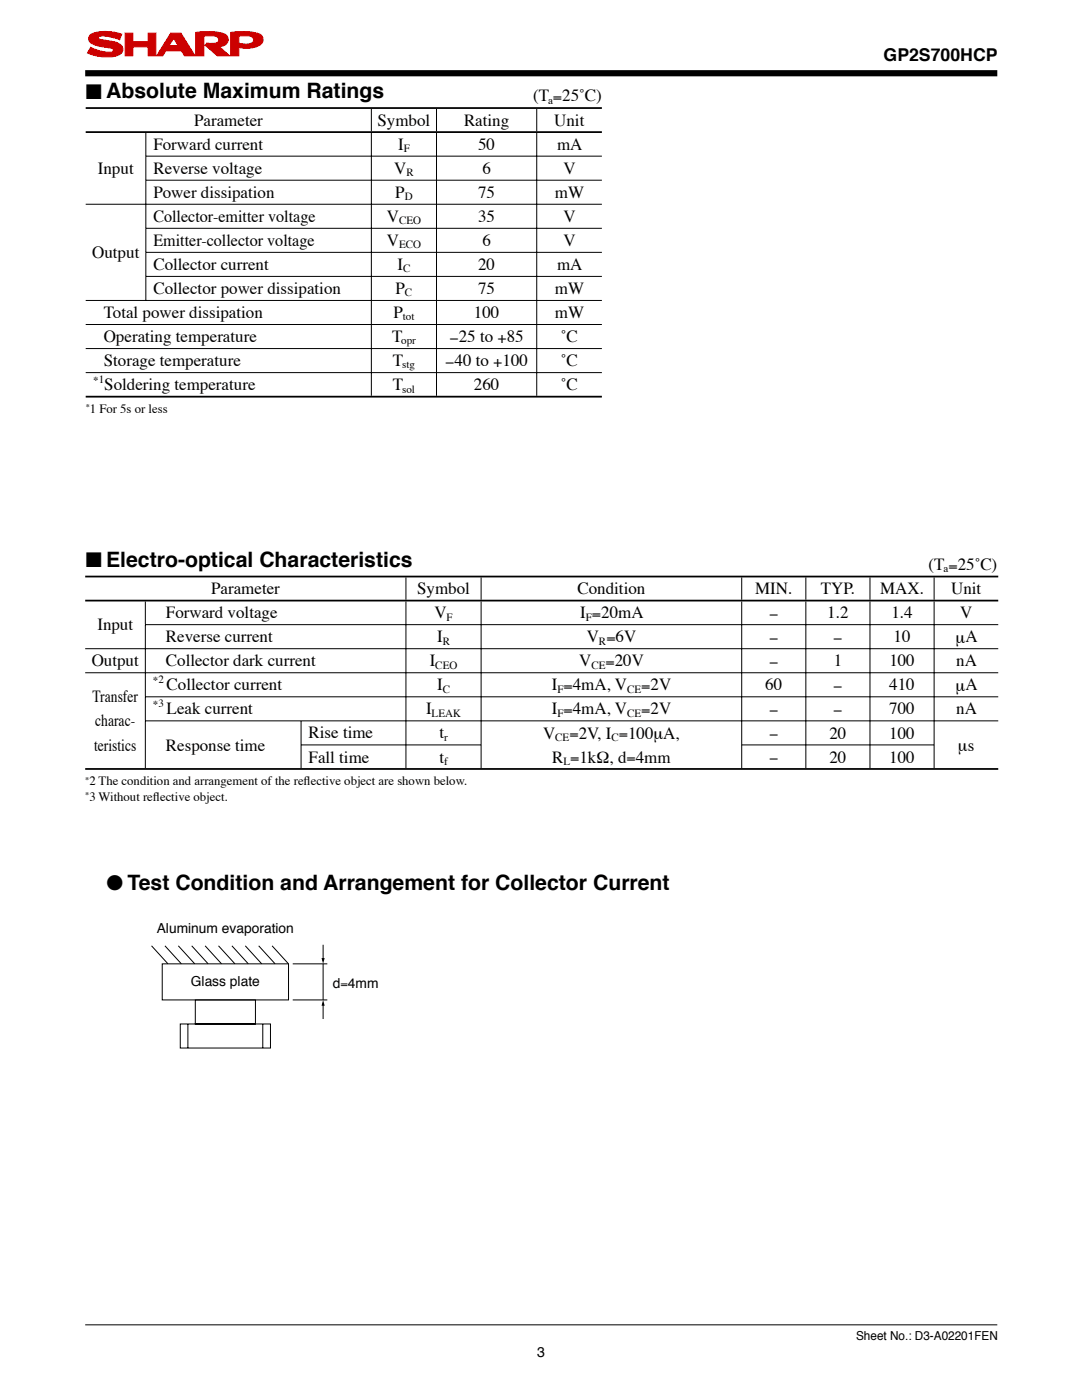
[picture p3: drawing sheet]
<svg xmlns="http://www.w3.org/2000/svg" width="216mm" height="279mm" viewBox="0 0 216 279" stroke-linecap="round" stroke-linejoin="round" font-family="sans-serif">
<path d="M17 264.4h182" fill="none" stroke="#000" stroke-width=".2"/>
<path d="M17 14.6h182" fill="none" stroke="#000" stroke-width="1.2" stroke-linecap="butt"/>
<path d="M17.9 7.1a1.12 1.12 0 0 0 .8 1.8l1.3 .4 2 .3a.52 .52 0 0 1 .5 .7 7 7 0 0 1-4.4-.8l-.6 1.1a8.7 8.7 0 0 0 6.2 .4 1.23 1.23 0 0 0 .8-1.3 1.23 1.23 0 0 0-1-1.1l-1.2-.3a5.8 5.8 0 0 1-2.7-.7 .87 .87 0 0 1 1.2-.4l1.6 .2 1.5 .5 .4-1.1a9 9 0 0 0-6 0zM46 6.5v4.6h1.7v-1.7a5.4 5.4 0 0 0 4.5-.7 1.34 1.34 0 0 0 .1-1.5 1.34 1.34 0 0 0-1.3-.6 14.7 14.7 0 0 0-5-.1zM47.7 7.2a5.3 5.3 0 0 1 2.6 .1 .79 .79 0 0 1 .2 1 .79 .79 0 0 1-.8 .5l-2-.2zM39.1 6.5v4.6h1.6v-3.9a5.3 5.3 0 0 1 2.6 .1 .7 .7 0 0 1 0 1.2l-1.2 .2-.8-.1-.3 .4 2.4 2.1h2.4l-2.1-1.8a1.46 1.46 0 0 0 1.5-.6 1.46 1.46 0 0 0 0-1.6 6.9 6.9 0 0 0-4.3-.8zM34.6 7.6l1 1.5h-1.9zM34.1 6.6l-2.8 4.5h1.2l.6-1h3.1l.6 1h2.1l-2.8-4.5zM25 6.6h1.5v1.8h3.1v-1.8h1.5v4.5h-1.5v-1.7h-3.1v1.7h-1.5z" fill="#c00"/>
<path d="M17.9 7.1a5.7 5.7 0 0 1 4.5-.7l1.9 .4-.4 1.1a7.6 7.6 0 0 0-4.1-.7l-.1 .2a.62 .62 0 0 0 .8 .6 9.8 9.8 0 0 1 3.4 .8 1.23 1.23 0 0 1 .6 1.4 1.23 1.23 0 0 1-1.1 .9 9.3 9.3 0 0 1-5.9-.5l.6-1.1a7 7 0 0 0 4.4 .8l.1-.2a1.15 1.15 0 0 0-1.2-.6 7.3 7.3 0 0 1-3.5-1.2l-.2-.8zM25 6.6h1.5v1.8h3.1v-1.8h1.5v4.5h-1.5v-1.7h-3.1v1.7h-1.5zM34.1 6.6h2l2.8 4.5h-2.1l-.6-1h-3.1l-.6 1h-1.2zM34.6 7.6l1 1.5h-1.9zM39.1 6.5a12.7 12.7 0 0 1 5.8 .3 1.32 1.32 0 0 1 .5 1.6 1.32 1.32 0 0 1-1.4 .9h-.3l2.1 1.8h-2.4l-2.4-2.1 .3-.4 .8 .1a1.85 1.85 0 0 0 1.5-.4 .94 .94 0 0 0-1.2-1.2l-1.7 .1v3.9h-1.6zM46 6.5a12.7 12.7 0 0 1 5.8 .3 1.34 1.34 0 0 1 .6 1.5 1.34 1.34 0 0 1-1.2 1 6.3 6.3 0 0 1-3.5 .1v1.7h-1.7zM47.7 7.2a5.3 5.3 0 0 1 2.6 .1 .79 .79 0 0 1 .2 1 .79 .79 0 0 1-.8 .5l-2-.2z" fill="none" stroke="#c00" stroke-width=".24"/>
<g fill="none" stroke="#000" stroke-width=".2">
<path d="M29 31.2h91.1M29 36h91.1M29.1 26.5v4.6M29.1 31.2v4.7M29.1 36v4.7M74.1 21.7v4.5M74.1 26.5v4.6M74.1 31.2v4.7M74.1 36v4.7M87.1 21.7v4.5M87.1 26.5v4.6M87.1 31.2v4.7"/>
<path d="M87.1 36v4.7M107.1 21.7v4.5M107.1 26.5v4.6M107.1 31.2v4.7M107.1 36v4.7M17.1 40.8h103M17.1 60h103M29 45.6h91.1M29 50.4h91.1M29 55.2h91.1M29.1 40.8v4.7M29.1 45.6v4.7"/>
<path d="M29.1 50.4v4.7M29.1 55.2v4.7M74.1 40.8v4.7M74.1 45.6v4.7M74.1 50.4v4.7M74.1 55.2v4.7M87.1 40.8v4.7M87.1 45.6v4.7M87.1 50.4v4.7M87.1 55.2v4.7M107.1 40.8v4.7M107.1 45.6v4.7"/>
<path d="M107.1 50.4v4.7M107.1 55.2v4.7M17.1 64.8h103M17.1 69.6h103M17.1 74.4h103M74.1 60v4.7M74.1 64.8v4.7M74.1 69.6v4.7M74.1 74.4v4.6M87.1 60v4.7M87.1 64.8v4.7M87.1 69.6v4.7"/>
<path d="M87.1 74.4v4.6M107.1 60v4.7M107.1 64.8v4.7M107.1 69.6v4.7M107.1 74.4v4.6M81 115.2v4.5M96 115.2v4.5M148 115.2v4.5M160.8 115.2v4.5M173.6 115.2v4.5M186.4 115.2v4.5M17 129.5h182.2"/>
<path d="M17 134.3h182.2M28.9 124.7h170.3M28.9 139.1h170.3M29 120v4.6M29 124.7v4.7M29 129.5v4.7M29 134.3v4.7M29 139.1v4.7M81 120v4.6M81 124.7v4.7M81 129.5v4.7M81 134.3v4.7"/>
<path d="M81 139.1v4.7M96 120v4.6M96 124.7v4.7M96 129.5v4.7M96 134.3v4.7M96 139.1v4.7M148 120v4.6M148 124.7v4.7M148 129.5v4.7M148 134.3v4.7M148 139.1v4.7M160.8 120v4.6"/>
<path d="M160.8 124.7v4.7M160.8 129.5v4.7M160.8 134.3v4.7M160.8 139.1v4.7M173.6 120v4.6M173.6 124.7v4.7M173.6 129.5v4.7M173.6 134.3v4.7M173.6 139.1v4.7M186.4 120v4.6M186.4 124.7v4.7M186.4 129.5v4.7"/>
<path d="M186.4 134.3v4.7M186.4 139.1v4.7M28.9 143.9h170.3M29 143.9v9.4M60 148.7h36.1M60.1 143.9v4.7M60.1 148.7v4.6M81 143.9v4.7M81 148.7v4.6M96 143.9v4.7M96 148.7v4.6M147.9 148.7h38.6"/>
<path d="M148 143.9v4.7M148 148.7v4.6M160.8 143.9v4.7M160.8 148.7v4.6M173.6 143.9v4.7M173.6 148.7v4.6M186.4 143.9v4.7M186.4 148.7v4.6M30.2 188.8l3.3 3.6M32.4 192.4h25.2v7.2h-25.2zM32.9 188.8l3.3 3.6M35.6 188.8l3.3 3.6"/>
<path d="M38.3 188.8l3.2 3.6M39 199.6h12v4.8h-12zM40.9 188.8l3.3 3.6M43.6 188.8l3.3 3.6M46.3 188.8l3.3 3.6M48.9 188.8l3.3 3.6M51.6 188.8l3.3 3.6M54.3 188.8l3.3 3.6M58.4 192.4h6.9M58.4 199.6h6.9M64.5 188.5v3.3M64.5 192.4v7.2"/>
<path d="M36 204.4h18v4.8h-18zM37.5 204.4v4.8M52.4 204.4v4.8M64.5 200.1v3.3"/>
</g>
<path d="M17.1 21.6h103M17.1 26.4h103M17.1 79.2h103M17 115.1h182.2M17 119.9h182.2M17 153.5h182.2" fill="none" stroke="#000" stroke-width=".35"/>
<path d="M64.2 191.2h.6l-.3 1.2zM64.5 199.6l.3 1.1h-.6z" fill="#000"/>
<g font-size="4.2">
<text x="17.1" y="19.7">■ Absolute Maximum Ratings</text>
<text x="17.1" y="113.2">■ Electro-optical Characteristics</text>
<text x="21.2" y="177.5">● Test Condition and Arrangement for Collector Current</text>
</g>
<text font-size="3.5" x="176.3" y="12.1">GP2S700HCP</text>
<g font-size="3.4">
<text x="106.4" y="20.2">(T =25˚C)</text>
<text x="30.6" y="29.9">Forward current</text>
<text x="38.7" y="25.1">Parameter</text>
<text x="75.3" y="25.1">Symbol</text>
<text x="79.4" y="29.9">I</text>
<text x="92.6" y="25.1">Rating</text>
<text x="95.4" y="29.9">50</text>
<text x="110.6" y="25.1">Unit</text>
<text x="111.2" y="29.9">mA</text>
<text x="19.5" y="34.7">Input</text>
<text x="30.6" y="34.7">Reverse voltage</text>
<text x="78.6" y="34.7">V</text>
<text x="96.3" y="34.7">6</text>
<text x="112.4" y="34.7">V</text>
<text x="30.6" y="39.5">Power dissipation</text>
<text x="78.9" y="39.5">P</text>
<text x="95.4" y="39.5">75</text>
<text x="110.7" y="39.5">mW</text>
<text x="30.6" y="44.3">Collector-emitter voltage</text>
<text x="77.2" y="44.3">V</text>
<text x="95.4" y="44.3">35</text>
<text x="112.4" y="44.3">V</text>
<text x="18.4" y="51.5">Output</text>
<text x="30.6" y="53.9">Collector current</text>
<text x="30.6" y="49.1">Emitter-collector voltage</text>
<text x="77.2" y="49.1">V</text>
<text x="79.3" y="53.9">I</text>
<text x="95.4" y="53.9">20</text>
<text x="96.3" y="49.1">6</text>
<text x="111.2" y="53.9">mA</text>
<text x="112.4" y="49.1">V</text>
<text x="30.6" y="58.7">Collector power dissipation</text>
<text x="78.9" y="58.7">P</text>
<text x="95.4" y="58.7">75</text>
<text x="110.7" y="58.7">mW</text>
<text x="20.7" y="63.5">Total power dissipation</text>
<text x="78.5" y="63.5">P</text>
<text x="94.6" y="63.5">100</text>
<text x="110.7" y="63.5">mW</text>
<text x="20.7" y="68.3">Operating temperature</text>
<text x="78.2" y="68.3">T</text>
<text x="89.7" y="68.4">−25 to +85</text>
<text x="111.9" y="68.3">˚C</text>
<text x="20.7" y="73.1">Storage temperature</text>
<text x="20.8" y="77.9">Soldering temperature</text>
<text x="78.4" y="77.9">T</text>
<text x="78.4" y="73.1">T</text>
<text x="88.8" y="73.3">−40 to +100</text>
<text x="94.6" y="77.9">260</text>
<text x="111.9" y="77.9">˚C</text>
<text x="111.9" y="73.1">˚C</text>
<text x="185.3" y="113.7">(T =25˚C)</text>
<text x="42.1" y="118.6">Parameter</text>
<text x="83.2" y="118.6">Symbol</text>
<text x="115.2" y="118.6">Condition</text>
<text x="150.7" y="118.6">MIN.</text>
<text x="163.8" y="118.6">TYP.</text>
<text x="175.6" y="118.6">MAX.</text>
<text x="189.8" y="118.6">Unit</text>
<text x="19.4" y="125.8">Input</text>
<text x="33.1" y="123.4">Forward voltage</text>
<text x="86.7" y="123.4">V</text>
<text x="115.8" y="123.4">I =20mA</text>
<text x="153.5" y="123.6">−</text>
<text x="165.1" y="123.4">1.2</text>
<text x="177.9" y="123.4">1.4</text>
<text x="191.6" y="123.4">V</text>
<text x="33.1" y="128.2">Reverse current</text>
<text x="87.2" y="128.2">I</text>
<text x="117.1" y="128.2">V =6V</text>
<text x="153.5" y="128.4">−</text>
<text x="166.3" y="128.4">−</text>
<text x="178.3" y="128.2">10</text>
<text x="190.7" y="128.4">μA</text>
<text x="18.3" y="133">Output</text>
<text x="33.1" y="133">Collector dark current</text>
<text x="33.3" y="137.8">Collector current</text>
<text x="85.7" y="133">I</text>
<text x="87.2" y="137.8">I</text>
<text x="110.1" y="137.8">I =4mA, V</text>
<text x="115.6" y="133">V</text>
<text x="120.8" y="133.1">=20V</text>
<text x="128" y="137.9">=2V</text>
<text x="152.7" y="137.8">60</text>
<text x="153.5" y="133.1">−</text>
<text x="166.3" y="137.9">−</text>
<text x="166.4" y="133">1</text>
<text x="177.5" y="137.8">410</text>
<text x="177.5" y="133">100</text>
<text x="190.7" y="137.9">μA</text>
<text x="190.8" y="133">nA</text>
<text x="18.5" y="140.2">Transfer</text>
<text x="33.3" y="142.6">Leak current</text>
<text x="85" y="142.6">I</text>
<text x="110.1" y="142.6">I =4mA, V</text>
<text x="128" y="142.8">=2V</text>
<text x="153.5" y="142.8">−</text>
<text x="166.3" y="142.8">−</text>
<text x="177.5" y="142.6">700</text>
<text x="190.8" y="142.6">nA</text>
<text x="18.8" y="149.8">teristics</text>
<text x="19" y="145">charac-</text>
<text x="33.1" y="149.8">Response time</text>
<text x="61.6" y="147.4">Rise time</text>
<text x="87.7" y="147.4">t</text>
<text x="108.4" y="147.4">V</text>
<text x="113.6" y="147.6">=2V, I =100μA,</text>
<text x="153.5" y="147.6">−</text>
<text x="165.5" y="147.4">20</text>
<text x="177.5" y="147.4">100</text>
<text x="191.2" y="150">μs</text>
<text x="61.6" y="152.2">Fall time</text>
<text x="87.7" y="152.2">t</text>
<text x="110.2" y="152.2">R =1kΩ, d=4mm</text>
<text x="153.5" y="152.3">−</text>
<text x="165.5" y="152.2">20</text>
<text x="177.5" y="152.2">100</text>
</g>
<g font-size="2.8">
<text x="31.3" y="186.2">Aluminum evaporation</text>
<text x="38.1" y="196.7">Glass plate</text>
<text x="66.4" y="197.2">d=4mm</text>
<text x="107.2" y="270.8">3</text>
</g>
<g font-size="2.5">
<text x="17.9" y="82.5">1 For 5s or less</text>
<text x="17.8" y="156.8">2 The condition and arrangement of the refective object are shown below.</text>
<text x="17.8" y="159.8">3 Without refective object.</text>
<text x="30.5" y="159.8">l</text>
<text x="60.6" y="156.8">l</text>
<text x="170.8" y="267.5">Sheet No.: D3-A02201FEN</text>
</g>
<g font-size="2.2">
<text x="109.4" y="20.7">a</text>
<text x="80.6" y="30.3">F</text>
<text x="81.1" y="35.1">R</text>
<text x="80.7" y="39.9">D</text>
<text x="79.6" y="44.7">CEO</text>
<text x="79.6" y="49.5">ECO</text>
<text x="80.4" y="54.3">C</text>
<text x="80.8" y="59.1">C</text>
<text x="80.4" y="63.9">tot</text>
<text x="80" y="68.7">opr</text>
<text x="18.6" y="76.2">∗1</text>
<text x="80.2" y="73.5">stg</text>
<text x="80.2" y="78.3">sol</text>
<text x="188.3" y="114.2">a</text>
<text x="89.1" y="123.8">F</text>
<text x="116.9" y="123.8">F</text>
<text x="88.3" y="128.6">R</text>
<text x="119.5" y="128.6">R</text>
<text x="30.5" y="136.1">∗2</text>
<text x="86.9" y="133.4">CEO</text>
<text x="118" y="133.4">CE</text>
<text x="30.5" y="140.9">∗3</text>
<text x="86.1" y="143">LEAK</text>
<text x="88.3" y="138.2">C</text>
<text x="111.2" y="138.2">F</text>
<text x="111.2" y="143">F</text>
<text x="125.2" y="138.2">CE</text>
<text x="125.2" y="143">CE</text>
<text x="88.6" y="147.8">r</text>
<text x="110.8" y="147.8">CE</text>
<text x="122" y="147.8">C</text>
<text x="88.6" y="152.6">f</text>
<text x="112.4" y="152.6">L</text>
</g>
<g font-size="1.7">
<text x="17.1" y="81.5">∗</text>
<text x="17" y="155.8">∗</text>
<text x="17" y="158.8">∗</text>
</g>
</svg>
